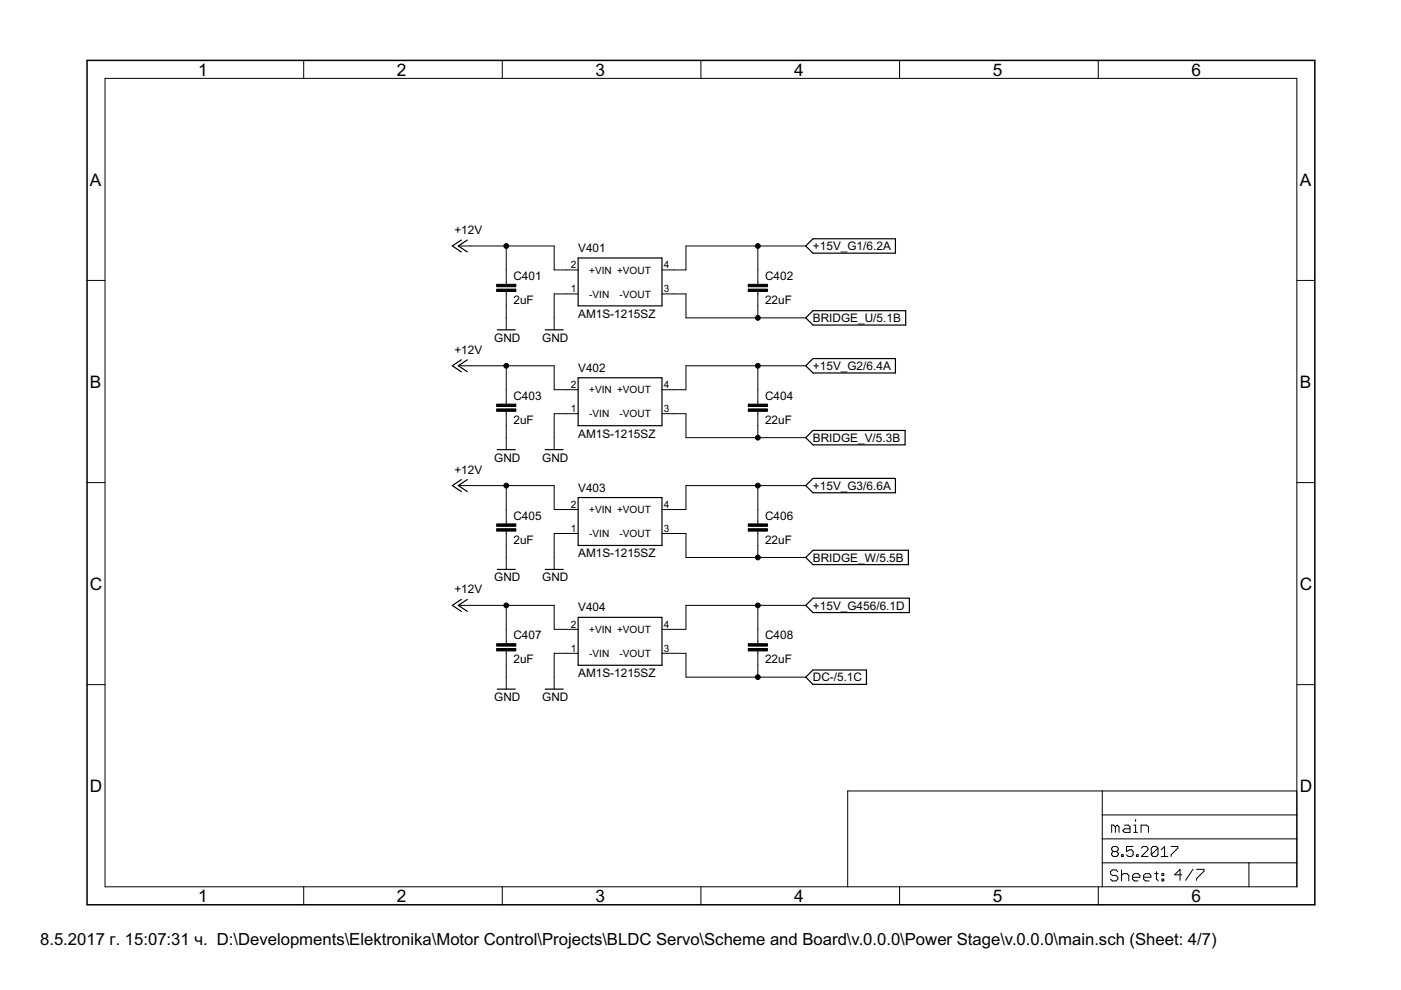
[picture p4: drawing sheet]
<svg xmlns="http://www.w3.org/2000/svg" width="297mm" height="210mm" viewBox="0 0 297 210" stroke-linecap="round" stroke-linejoin="round" font-family="sans-serif">
<g fill="#000" stroke="#000" stroke-width=".25">
<path d="M95.9 52.2l1.9-1.3zM97.2 52.2l1.9-1.3zM95.9 52.2l1.9 1.2zM97.2 52.2l1.9 1.2zM122.6 54.7h17.8zM140.4 54.7v10.2zM170.8 52.2l1.6-1.6zM170.8 52.2l1.6 1.5zM172.4 50.6h17.4zM172.4 53.7h17.4zM189.8 50.6v3.1zM95.9 77.6l1.9-1.3z"/>
<path d="M97.2 77.6l1.9-1.3zM95.9 77.6l1.9 1.2zM97.2 77.6l1.9 1.2zM105.4 69.9h3.8zM115.6 69.9h3.8zM122.6 54.7v10.2zM122.6 64.9h17.8zM170.8 67.4l1.6-1.5zM170.8 67.4l1.6 1.5zM170.8 77.6l1.6-1.6zM170.8 77.6l1.6 1.5zM172.4 65.9h19.6z"/>
<path d="M172.4 68.9h19.6zM172.4 76h17.4zM172.4 79.1h17.4zM189.8 76v3.1zM192 65.9v3zM105.4 95.3h3.8zM115.6 95.3h3.8zM122.6 80.1h17.8zM122.6 80.1v10.2zM140.4 80.1v10.2zM122.6 90.3h17.8zM170.8 92.8l1.6-1.5z"/>
<path d="M170.8 92.8l1.6 1.5zM172.4 91.3h19.5zM172.4 94.3h19.5zM191.9 91.3v3zM95.9 103l1.9-1.3zM97.2 103l1.9-1.3zM95.9 103l1.9 1.2zM97.2 103l1.9 1.2zM122.6 105.5h17.8zM122.6 105.5v10.2zM140.4 105.5v10.2zM122.6 115.7h17.8z"/>
<path d="M170.8 103l1.6-1.6zM170.8 103l1.6 1.5zM170.8 118.2l1.6-1.5zM170.8 118.2l1.6 1.5zM172.4 101.4h17.4zM172.4 104.5h17.4zM172.4 116.7h20.2zM172.4 119.7h20.2zM189.8 101.4v3.1zM192.6 116.7v3zM95.9 128.4l1.9-1.3zM97.2 128.4l1.9-1.3z"/>
<path d="M95.9 128.4l1.9 1.2zM97.2 128.4l1.9 1.2zM105.4 120.7h3.8zM115.6 120.7h3.8zM122.6 130.9h17.8zM140.4 130.9v10.2zM170.8 128.4l1.6-1.6zM170.8 128.4l1.6 1.5zM172.4 126.8h20.4zM172.4 129.9h20.4zM192.8 126.8v3.1zM105.4 146.1h3.8z"/>
<path d="M115.6 146.1h3.8zM122.6 130.9v10.2zM122.6 141.1h17.8zM170.8 143.6l1.6-1.6zM170.8 143.6l1.6 1.5zM172.4 142h11.3zM172.4 145.1h11.3zM183.7 142v3.1z"/>
</g>
<g fill="#000" stroke="#000" stroke-width=".21">
<path d="M22.3 16.6v171.4zM64.4 12.8v3.8zM106.5 12.8v3.8zM148.6 12.8v3.8zM190.7 12.8v3.8zM232.9 12.8v3.8zM22.3 16.6h252.7zM18.5 59.5h3.8zM97.2 52.2h2.5zM99.7 52.2h7.6zM107.3 57.2v2.6zM107.3 59.8v.5z"/>
<path d="M107.3 52.2h10.2zM107.3 52.2v5zM117.5 57.2h2.5zM117.5 52.2v5zM120 57.2h2.6zM140.4 57.2h2.5zM145.4 52.2v5zM142.9 57.2h2.5zM160.7 57.2v2.6zM160.7 59.8v.5zM145.4 52.2h15.3zM160.7 52.2v5z"/>
<path d="M160.7 52.2h10.1zM275 59.5h3.8zM97.2 77.6h2.5zM107.3 62.3v2.6zM107.3 61.8v.5zM107.3 67.4v2.5zM99.7 77.6h7.6zM107.3 64.9v2.5zM117.5 67.4v2.5zM107.3 77.6h10.2zM117.5 62.3v5.1zM120 62.3h2.6z"/>
<path d="M117.5 62.3h2.5zM140.4 62.3h2.5zM145.4 62.3v5.1zM142.9 62.3h2.5zM145.4 77.6v5zM160.7 62.3v2.6zM160.7 61.8v.5zM145.4 67.4h15.3zM160.7 64.9v2.5zM145.4 77.6h15.3zM160.7 67.4h10.1zM160.7 77.6h10.1z"/>
<path d="M107.3 82.6v2.6zM107.3 87.7v2.6zM107.3 85.2v.5zM107.3 87.2v.5zM107.3 92.8v2.5zM107.3 77.6v5zM107.3 90.3v2.5zM117.5 92.8v2.5zM117.5 77.6v5zM117.5 87.7v5.1zM120 82.6h2.6zM120 87.7h2.6z"/>
<path d="M117.5 82.6h2.5zM117.5 87.7h2.5zM140.4 82.6h2.5zM140.4 87.7h2.5zM142.9 82.6h2.5zM145.4 87.7v5.1zM142.9 87.7h2.5zM160.7 82.6v2.6zM160.7 87.7v2.6zM160.7 85.2v.5zM160.7 87.2v.5zM160.7 77.6v5z"/>
<path d="M145.4 92.8h15.3zM160.7 90.3v2.5zM160.7 92.8h10.1zM18.5 102.3h3.8zM97.2 103h2.5zM107.3 108v2.6zM107.3 113.1v2.6zM107.3 110.6v.5zM107.3 112.6v.5zM107.3 118.2v2.5zM99.7 103h7.6zM107.3 103v5z"/>
<path d="M107.3 115.7v2.5zM117.5 118.2v2.5zM117.5 103v5zM107.3 103h10.2zM117.5 113.1v5.1zM120 108h2.6zM120 113.1h2.6zM117.5 108h2.5zM117.5 113.1h2.5zM140.4 108h2.5zM140.4 113.1h2.5zM145.4 103v5z"/>
<path d="M142.9 108h2.5zM145.4 113.1v5.1zM142.9 113.1h2.5zM160.7 108v2.6zM160.7 113.1v2.6zM160.7 110.6v.5zM160.7 112.6v.5zM145.4 103h15.3zM160.7 103v5zM145.4 118.2h15.3zM160.7 115.7v2.5zM160.7 103h10.1z"/>
<path d="M160.7 118.2h10.1zM275 102.3h3.8zM97.2 128.4h2.5zM99.7 128.4h7.6zM107.3 133.4v2.6zM107.3 136v.5zM107.3 138v.5zM107.3 128.4h10.2zM107.3 128.4v5zM117.5 133.4h2.5zM117.5 128.4v5zM120 133.4h2.6z"/>
<path d="M120 138.5h2.6zM117.5 138.5h2.5zM140.4 133.4h2.5zM140.4 138.5h2.5zM142.9 138.5h2.5zM142.9 133.4h2.5zM145.4 138.5v5.1zM145.4 128.4v5zM145.4 128.4h15.3zM160.7 133.4v2.6zM160.7 136v.5zM160.7 138v.5z"/>
<path d="M160.7 128.4h10.1zM160.7 128.4v5zM18.5 145.2h3.8zM107.3 138.5v2.6zM107.3 143.6v2.5zM107.3 141.1v2.5zM117.5 143.6v2.5zM117.5 138.5v5.1zM145.4 143.6h15.3zM160.7 138.5v2.6zM160.7 143.6h10.1zM160.7 141.1v2.5z"/>
<path d="M275 145.2h3.8zM179.7 167.7h54zM233.7 167.7h41.3zM233.7 177.9h41.3zM233.7 172.8v5.1zM233.7 172.8h41.3zM233.7 167.7v5.1zM235.7 174.9v1.6zM235.7 174.9h.4zM236 179.5l-.3 .3zM236 179.5h.7zM236.1 174.9l.4 .4z"/>
<path d="M236.5 175.3v1.2zM236.5 175.3l.4-.4zM236.7 179.5l.4 .3zM236.9 174.9l.4 .4zM237.1 179.8v.4zM237.3 175.3v1.2zM238 176.1l.4-.4zM238.4 174.9h.8zM238 176.1l.4 .4zM238.4 175.7h1.2zM238.8 179.5v1zM239.2 174.9l.4 .4z"/>
<path d="M239.6 175.3v1.2zM238.4 176.5h1.2zM238.8 179.5h1.4zM240.4 174.9h.4zM240.4 176.5h.8zM240.8 174.9v1.6zM240.8 173.8v.4zM241.9 174.9v1.6zM241.9 174.9h1.2zM242.4 179.5l-.4 .3zM242.4 179.5h.7zM243.1 174.9l.4 .4z"/>
<path d="M243.1 179.5l.3 .3zM243.5 175.3v1.2zM244.5 179.5l-.4 .3zM244.5 179.5h.7zM245.2 179.5l.3 .3zM245.5 179.8v1.4zM246.9 179.5v2.1zM248.3 179.5h1.4zM249.7 179.5v.3zM248.3 181.2l1.4-1.4zM275 172.8v5.1zM275 167.7v5.1z"/>
<path d="M22.3 188h252.7zM64.4 188v3.8zM106.5 188v3.8zM148.6 188v3.8zM179.7 167.7v20.3zM190.7 188v3.8zM232.9 188v3.8zM233.7 182.9v5.1zM233.7 177.9v5zM235.4 184.8v.4zM235.4 185.2l.4 .4zM235.7 180.9v.3z"/>
<path d="M236 180.5l-.3 .4zM235.7 179.8v.4zM235.4 184.8l.4-.4zM235.8 185.6h.8zM235.4 186.4l.4 .4zM235.7 181.2l.3 .4zM235.7 180.2l.3 .3zM236 180.5h.7zM235.8 184.4h.8zM236.6 185.6l.4 .4zM235.8 186.8h.8zM236.7 180.5l.4 .4z"/>
<path d="M236 181.6h.7zM236.6 184.4l.4 .4zM237 186v.4zM237 186.4l-.4 .4zM237.1 180.2l-.4 .3zM237.1 180.9v.3zM237.1 181.2l-.4 .4zM237.8 181.2v.4zM237.8 181.2h.3zM237.8 184.4v2.4zM237.8 185.6l.4-.4zM238.1 181.2v.4z"/>
<path d="M237.8 181.6h.3zM238.2 185.2h.8zM238.8 180.5l.7-.3zM239 185.2l.3 .4zM238.8 181.2l.4 .4zM239.3 185.6v1.2zM239.5 180.2h.4zM239.9 180.2l.3 .3zM239.2 181.6h.7zM240.1 185.6v.8zM240.1 185.6l.4-.4zM240.2 180.5v.7z"/>
<path d="M240.2 181.2l-.3 .4zM240.1 186.4l.4 .4zM240.5 185.2h.8zM240.9 181.2v.4zM240.9 181.2h.4zM240.5 186.8h.8zM241.3 185.2l.4 .4zM241.3 181.2v.4zM240.9 181.6h.4zM241.7 185.6v.4zM240.1 186h1.6zM243.4 180.2l-1.4 1.4z"/>
<path d="M242.5 185.6v.8zM242.5 185.6l.3-.4zM242.5 186.4l.3 .4zM242.8 185.2h.8zM242 181.6h1.4zM243.4 179.8v.4zM242.8 186.8h.8zM243.6 185.2l.4 .4zM244 185.6v.4zM242.5 186h1.5zM244.1 179.8v1.4zM244.1 181.2l1.4-1.4z"/>
<path d="M244.1 181.2l.4 .4zM244.8 185.2h.8zM244.5 181.6h.7zM245.2 184.8v1.6zM245.2 186.4l.4 .4zM245.5 181.2l-.3 .4zM246.9 179.5l-.7 .7zM246.2 181.6h1.4zM246.4 185.2h.3zM246.4 185.2v.4zM246.4 186.4h.3zM246.4 186.4v.4z"/>
<path d="M246.7 185.2v.4zM246.4 185.6h.3zM246.7 186.4v.4zM246.4 186.8h.3zM248.3 181.2v.4zM249 185.5h1.6zM250.2 184.3v2.3zM250.2 184.3l-1.2 1.2zM252.9 184.3l-1.5 2.3zM253.7 184.3h1.6zM253.7 186.3v.3zM255.3 184.3v.4z"/>
<path d="M255.3 184.7l-1.6 1.6zM264.8 182.9v5.1zM264.8 182.9h10.2zM233.7 182.9h31.1zM275 182.9v5.1zM275 177.9v5zM275 16.6v171.4z"/>
<circle cx="107.3" cy="52.2" r=".51"/>
<circle cx="160.7" cy="52.2" r=".51"/>
<circle cx="107.3" cy="77.6" r=".51"/>
<circle cx="160.7" cy="67.4" r=".51"/>
<circle cx="160.7" cy="77.6" r=".51"/>
<circle cx="160.7" cy="92.8" r=".51"/>
<circle cx="107.3" cy="103" r=".51"/>
<circle cx="160.7" cy="118.2" r=".51"/>
<circle cx="160.7" cy="103" r=".51"/>
<circle cx="107.3" cy="128.4" r=".51"/>
<circle cx="160.7" cy="128.4" r=".51"/>
<circle cx="160.7" cy="143.6" r=".51"/>
</g>
<path d="M18.5 12.8v179zM18.5 12.8h260.3zM18.5 191.8h260.3zM278.8 12.8v179z" fill="#000" stroke="#000" stroke-width=".32"/>
<g fill="#000" stroke="#000" stroke-width=".21">
<path d="M105.3 61.3h4.1v.5h-4.1zM105.3 60.3h4.1v.5h-4.1zM158.6 61.3h4.1v.5h-4.1zM158.6 60.3h4.1v.5h-4.1zM105.3 86.7h4.1v.5h-4.1zM105.3 85.7h4.1v.5h-4.1zM158.6 86.7h4.1v.5h-4.1zM158.6 85.7h4.1v.5h-4.1zM105.3 112.1h4.1v.5h-4.1zM105.3 111.1h4.1v.5h-4.1zM158.6 112.1h4.1v.5h-4.1zM158.6 111.1h4.1v.5h-4.1z"/>
<path d="M105.3 137.5h4.1v.5h-4.1zM105.3 136.5h4.1v.5h-4.1zM158.6 137.5h4.1v.5h-4.1zM158.6 136.5h4.1v.5h-4.1z"/>
</g>
<g font-size="4.1">
<text x="42" y="16">1</text>
<text x="84.1" y="16">2</text>
<text x="126.3" y="16">3</text>
<text x="168.4" y="16">4</text>
<text x="210.5" y="16">5</text>
<text x="252.6" y="16">6</text>
<text x="19.1" y="39.3">A</text>
<text x="275.6" y="39.3">A</text>
<text x="19.1" y="82.2">B</text>
<text x="275.6" y="82.2">B</text>
<text x="19.1" y="125">C</text>
<text x="275.6" y="125">C</text>
<text x="19.1" y="167.9">D</text>
<text x="275.6" y="167.9">D</text>
<text x="42" y="191.2">1</text>
<text x="84.1" y="191.2">2</text>
<text x="126.3" y="191.2">3</text>
<text x="168.4" y="191.2">4</text>
<text x="210.5" y="191.2">5</text>
<text x="252.6" y="191.2">6</text>
</g>
<text font-size="4" x="8.5" y="200.4">8.5.2017 г. 15:07:31 ч. D:\Developments\Elektronika\Motor Control\Projects\BLDC Servo\Scheme and Board\v.0.0.0\Power Stage\v.0.0.0\main.sch (Sheet: 4/7)</text>
<g font-size="2.8">
<text x="96.3" y="49.6">+12V</text>
<text x="122.6" y="53.4">V401</text>
<text x="172.4" y="53.1">+15V_G1/6.2A</text>
<text x="108.9" y="59.4">C401</text>
<text x="162.2" y="59.4">C402</text>
<text x="108.9" y="64.5">2uF</text>
<text x="162.2" y="64.5">22uF</text>
<text x="122.6" y="67.4">AM1S-1215SZ</text>
<text x="172.4" y="68.3">BRIDGE_U/5.1B</text>
<text x="96.3" y="75">+12V</text>
<text x="104.8" y="72.5">GND</text>
<text x="115" y="72.5">GND</text>
<text x="122.6" y="78.8">V402</text>
<text x="172.4" y="78.4">+15V_G2/6.4A</text>
<text x="108.9" y="89.9">2uF</text>
<text x="108.9" y="84.8">C403</text>
<text x="162.2" y="89.9">22uF</text>
<text x="162.2" y="84.8">C404</text>
<text x="122.6" y="92.8">AM1S-1215SZ</text>
<text x="172.4" y="93.7">BRIDGE_V/5.3B</text>
<text x="96.3" y="100.4">+12V</text>
<text x="104.8" y="97.9">GND</text>
<text x="115" y="97.9">GND</text>
<text x="122.6" y="104.2">V403</text>
<text x="172.4" y="103.8">+15V_G3/6.6A</text>
<text x="108.9" y="110.2">C405</text>
<text x="162.2" y="110.2">C406</text>
<text x="108.9" y="115.3">2uF</text>
<text x="122.6" y="118.2">AM1S-1215SZ</text>
<text x="162.2" y="115.3">22uF</text>
<text x="172.4" y="119.1">BRIDGE_W/5.5B</text>
<text x="96.3" y="125.8">+12V</text>
<text x="104.8" y="123.3">GND</text>
<text x="115" y="123.3">GND</text>
<text x="122.6" y="129.6">V404</text>
<text x="172.4" y="129.2">+15V_G456/6.1D</text>
<text x="108.9" y="135.6">C407</text>
<text x="162.2" y="135.6">C408</text>
<text x="108.9" y="140.7">2uF</text>
<text x="122.6" y="143.6">AM1S-1215SZ</text>
<text x="162.2" y="140.7">22uF</text>
<text x="104.8" y="148.7">GND</text>
<text x="115" y="148.7">GND</text>
<text x="172.4" y="144.5">DC-/5.1C</text>
</g>
<g font-size="2.4">
<text x="121" y="56.9">2</text>
<text x="124.9" y="58">+VIN +VOUT</text>
<text x="140.7" y="56.9">4</text>
<text x="121" y="62">1</text>
<text x="124.9" y="63.1">-VIN</text>
<text x="131.4" y="63.1">-VOUT</text>
<text x="140.7" y="62">3</text>
<text x="121" y="82.3">2</text>
<text x="124.9" y="83.4">+VIN +VOUT</text>
<text x="140.7" y="82.3">4</text>
<text x="121" y="87.4">1</text>
<text x="124.9" y="88.5">-VIN</text>
<text x="131.4" y="88.5">-VOUT</text>
<text x="140.7" y="87.4">3</text>
<text x="121" y="107.7">2</text>
<text x="140.7" y="107.7">4</text>
<text x="121" y="112.8">1</text>
<text x="124.9" y="108.8">+VIN +VOUT</text>
<text x="124.9" y="113.9">-VIN</text>
<text x="131.4" y="113.9">-VOUT</text>
<text x="140.7" y="112.8">3</text>
<text x="121" y="133.1">2</text>
<text x="124.9" y="134.2">+VIN +VOUT</text>
<text x="140.7" y="133.1">4</text>
<text x="121" y="138.1">1</text>
<text x="124.9" y="139.3">-VIN</text>
<text x="131.4" y="139.3">-VOUT</text>
<text x="140.7" y="138.1">3</text>
</g>
</svg>
